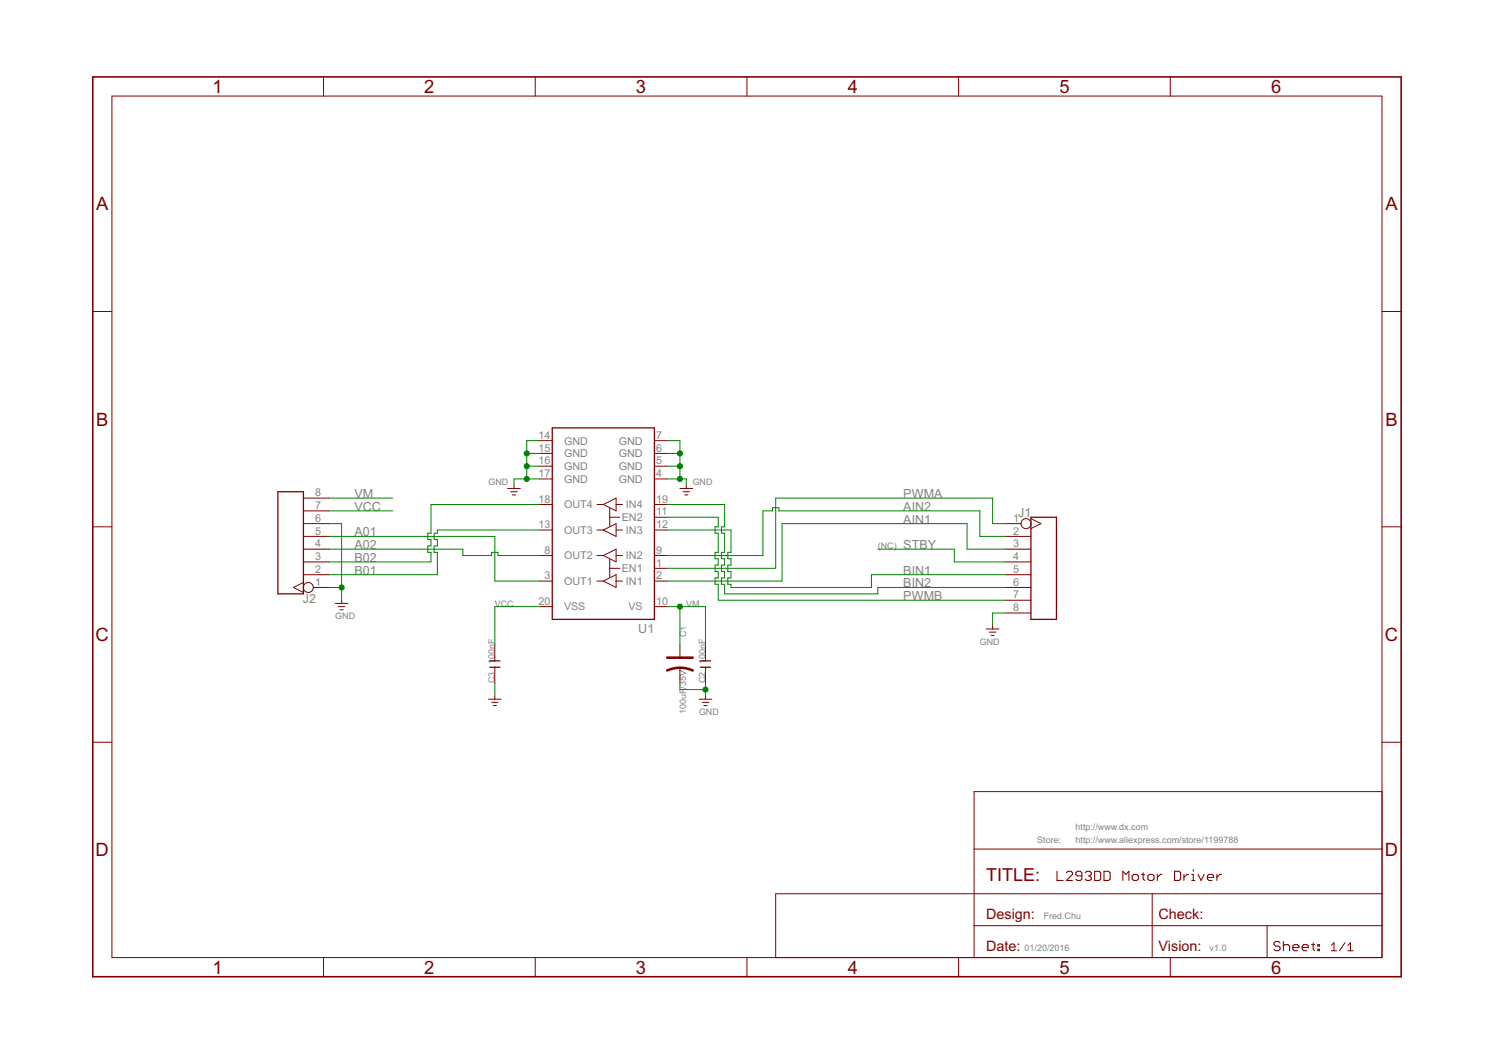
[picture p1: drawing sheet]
<svg xmlns="http://www.w3.org/2000/svg" width="297mm" height="210mm" viewBox="0 0 297 210" stroke-linecap="round" stroke-linejoin="round" font-family="sans-serif">
<g fill="none" stroke="#800000" stroke-width=".2">
<path d="M22.3 19.1h252.7v171.4h-252.7zM64.4 15.3v3.8M106.5 15.3v3.8M148.6 15.3v3.8M190.7 15.3v3.8M232.8 15.3v3.8M18.5 62h3.8M275 62h3.8M60.4 99.1h5M101 97.2h2.5M101.6 97.8h1.3M101.9 98.5h.7"/>
<path d="M102.3 96.6v.6M107.3 95.3h2.6M107.3 92.8h2.6M107.3 90.2h2.6M107.3 87.7h2.6M130.2 95.3h2.5M130.2 92.8h2.5M130.2 90.2h2.5M130.2 87.7h2.5M135.3 97.2h2.5M135.9 97.8h1.3M136.2 98.5h.7"/>
<path d="M136.5 96.6v.6M18.5 104.8h3.8M60.4 106.7h5M60.4 109.3h5M60.4 111.8h5M60.4 114.3h5M60.4 104.2h5M60.4 101.6h5M60.4 115.9l-2 1 2 1M62.3 116.9h3.1M68 119.4v.7M107.3 105.5h2.6"/>
<path d="M107.3 100.4h2.6M107.3 115.6h2.6M107.3 110.5h2.6M118.8 105.5h1.2M118.8 100.4h1.2M118.8 115.6h1.2M118.8 110.5h1.2M120 100.4l2.6-1.3v2.5zM120 105.5l2.6-1.3v2.5zM120 110.5l2.6-1.2v2.5zM120 115.6l2.6-1.3v2.6zM121.3 102.9h2"/>
<path d="M121.3 101.1v3.6M121.3 111.3v3.6M121.3 113.1h2M122.6 105.5h1.2M122.6 100.4h1.2M122.6 115.6h1.2M122.6 110.5h1.2M130.2 105.5h2.5M130.2 100.4h2.5M130.2 102.9h2.5M130.2 115.6h2.5M130.2 110.5h2.5"/>
<path d="M130.2 113.1h2.5M200 106.7h5.1M200 109.3h5.1M200 111.8h5.1M200 114.3h5.1M200 116.9h5.1M200 119.4h5.1M200 104.2h3.1M205.1 103.2l2 1-2 1M275 104.8h3.8M66.7 120.1h2.5M67.3 120.7h1.3"/>
<path d="M67.6 121.3h.7M97.2 139.1h2.5M97.8 139.7h1.3M98.4 128.3v3.2M98.4 132.8v3.1M98.4 138.5v.6M107.3 120.7h2.6M130.2 120.7h2.5M135.3 128.3v2.6M135.3 132.8v3.1M139.1 139.1h2.5M139.7 139.7h1.3"/>
<path d="M140.4 128.3v3.2M140.4 132.8v3.1M140.4 138.5v.6M196.2 125.1h2.6M196.8 125.8h1.3M197.2 126.4h.6M197.5 124.5v.6M200 122h5.1M18.5 147.7h3.8M98.1 140.4h.7M140 140.4h.7M275 157.5h-81.2v33"/>
<path d="M275 147.7h3.8M193.7 177.8h-39.4v12.7M193.8 177.8h81.2M193.8 168.9h81.2M229.2 177.8v12.7M64.4 190.5v3.8M106.5 190.5v3.8M148.6 190.5v3.8M190.7 190.5v3.8M193.8 184.2h81.2M232.8 190.5v3.8M252.1 184.2v6.3"/>
<path d="M264.9 188.1l.5-.5v1.6M264.9 189.2h1M267.6 187.6l-1.1 1.6M268.2 189.2h1M268.2 188.1l.5-.5v1.6"/>
<circle cx="61.3" cy="116.9" r=".99"/>
<circle cx="204.1" cy="104.2" r=".99"/>
</g>
<g fill="none" stroke="#800000" stroke-width=".21">
<path d="M210.3 173.4v1.8h1.2M212.2 173.7l.3-.3h.6l.3 .3v.3l-1.2 1.2h1.2M215.2 174.3h-.9l-.3-.3v-.3l.3-.3h.6l.3 .3v1.2l-.3 .3h-.6l-.3-.3M215.9 173.7l.3-.3h.6l.3 .3v.3l-.3 .3M216.5 174.3h.3M216.8 174.3l.3 .3v.3l-.3 .3h-.6l-.3-.3M217.8 173.4h.9l.3 .3v1.2l-.3 .3h-.9zM219.6 173.4h1l.3 .3v1.2l-.3 .3h-1zM223.4 175.2v-1.8l.6 .6 .6-.6v1.8M225.3 174.3l.3-.3h.6l.3 .3v.6l-.3 .3h-.6l-.3-.3zM227.1 174h.6M227.4 173.7v1.2l.3 .3"/>
<path d="M228.4 174.3l.3-.3h.6l.3 .3v.6l-.3 .3h-.6l-.3-.3zM230.3 174v1.2M231.2 174h-.3l-.6 .6M233.7 173.4h.9l.3 .3v1.2l-.3 .3h-.9zM235.5 174v1.2M236.5 174h-.3l-.7 .6M237.1 175.2h.6M237.1 174h.3v1.2M237.4 173.1v.3M238.4 174l.6 1.2 .6-1.2M240.2 174.6h1.2v-.3l-.3-.3h-.6l-.3 .3v.6l.3 .3h.6M242.1 174v1.2"/>
<path d="M243 174h-.3l-.6 .6M254.7 187.6l-.3-.3h-.6l-.3 .3v.3l.3 .3h.6l.3 .3v.3l-.3 .3h-.6l-.3-.3M255.3 187.3v1.8M255.3 188.2l.4-.3h.5l.4 .3v.9M257.2 188.5h1.2v-.3l-.3-.3h-.6l-.3 .3v.6l.3 .3h.6M259.1 188.5h1.2v-.3l-.3-.3h-.6l-.3 .3v.6l.3 .3h.6M260.9 187.9h.7M261.3 187.6v1.2l.3 .3M262.2 187.9h.3v.3h-.3zM262.2 188.8h.3v.3h-.3z"/>
</g>
<path d="M18.5 15.3h260.3v179h-260.3z" fill="none" stroke="#800000" stroke-width=".32"/>
<path d="M55.3 97.8h5.1v20.4h-5.1zM109.9 85.1h20.3v38.1h-20.3zM205.1 102.9h5.1v20.3h-5.1zM97.4 132.8h2.1M97.4 131.5h2.1M139.3 132.8h2.1M139.3 131.5h2.1" fill="none" stroke="#800000" stroke-width=".25"/>
<path d="M132.7 133.4a6.1 6.1 0 0 1 5.1 0M132.7 130.9h5.1" fill="none" stroke="#800000" stroke-width=".51"/>
<g fill="none" stroke="#008000" stroke-width=".2">
<path d="M65.4 99.1h12.7M104.8 90.2h2.5M104.8 92.8h2.5M107.3 95.3h-5v1.3M107.3 87.7h-2.5v7.6M132.7 87.7h2.6v7.6M132.7 95.3h3.8v1.3M132.7 90.2h2.6M132.7 92.8h2.6M65.4 116.9h2.6M65.4 104.2h2.6v15.2M65.4 106.7h33v8.9h8.9"/>
<path d="M65.4 109.3h26.7v1.2h5.7v-.6h1.3v.6h8.2M65.4 101.6h12.7M107.3 100.4h-21.6v5.7h-.6v1.3h.6v1.2h-.6v1.3h.6v1.9h-20.3M107.3 105.5h-20.3v.6h-.6v1.3h.6v1.2h-.6v1.3h.6v4.4h-21.6M132.7 105.5h12.7v4.4h-.6v1.3h.6v1.2h-.6v1.3h.6v1.3h-.6v1.2h.6v.7h28v-2.6h26.6M132.7 100.4h11.5v4.4h-.7v1.3h.7v3.8h-.7v1.3h.7v1.2h-.7v1.3h.7v1.3h-.7v1.2h.7v2h30.4v-1.3h25.4M132.7 102.9h10.2v1.9h-.6v1.3h.6v3.8h-.6v1.3h.6v1.2h-.6v1.3h.6v1.3h-.6v1.2h.6v3.2h57.1M174.6 109.3h15.3v2.5h10.1M200 109.3h-7.6v-5.1h-36.8v11.4h-22.9M200 104.2h-2.5v-5.1h-43.2v14h-21.6M200 106.7h-5.1v-5.1h-39.9v-.6h-1.3v.6h-1.9v8.9h-19.1M98.4 135.9v2.6"/>
<path d="M107.3 120.7h-8.9v7.6M132.7 120.7h7.7v7.6M135.3 120.7v7.6M135.3 135.9v1.3h5.1M140.4 135.9v2.6M200 122h-2.5v2.5"/>
</g>
<g fill="#008000" stroke="#008000" stroke-width=".2">
<circle cx="68" cy="116.9" r=".51"/>
<circle cx="140.4" cy="137.2" r=".51"/>
<circle cx="104.8" cy="90.2" r=".51"/>
<circle cx="104.8" cy="92.8" r=".51"/>
<circle cx="104.8" cy="95.3" r=".51"/>
<circle cx="135.3" cy="90.2" r=".51"/>
<circle cx="135.3" cy="92.8" r=".51"/>
<circle cx="135.3" cy="95.3" r=".51"/>
<circle cx="135.3" cy="120.7" r=".51"/>
</g>
<g font-size="4.1" fill="#800000">
<text x="42.3" y="18.5">1</text>
<text x="84.4" y="18.5">2</text>
<text x="126.5" y="18.5">3</text>
<text x="168.6" y="18.5">4</text>
<text x="210.8" y="18.5">5</text>
<text x="252.9" y="18.5">6</text>
<text x="19.1" y="41.8">A</text>
<text x="275.6" y="41.8">A</text>
<text x="19.1" y="84.7">B</text>
<text x="275.6" y="84.7">B</text>
<text x="19" y="127.5">C</text>
<text x="275.5" y="127.5">C</text>
<text x="19" y="170.4">D</text>
<text x="275.5" y="170.4">D</text>
<text x="42.3" y="193.7">1</text>
<text x="84.4" y="193.7">2</text>
<text x="126.5" y="193.7">3</text>
<text x="168.6" y="193.7">4</text>
<text x="210.8" y="193.7">5</text>
<text x="252.9" y="193.7">6</text>
</g>
<text font-size="4" fill="#800000" x="196.2" y="175.3">TITLE:</text>
<g font-size="3.2" fill="#800000">
<text x="196.2" y="182.9">Design:</text>
<text x="230.5" y="182.9">Check:</text>
<text x="196.2" y="189.3">Date:</text>
<text x="230.5" y="189.3">Vision:</text>
</g>
<g font-size="2.8" fill="#808080">
<text x="70.5" y="99.1">VM</text>
<text x="70.5" y="101.6">VCC</text>
<text x="179.7" y="99.1">PWMA</text>
<text x="179.7" y="101.6">AIN2</text>
<text x="70.5" y="106.7">A01</text>
<text x="179.7" y="104.2">AIN1</text>
<text x="202.6" y="102.9">J1</text>
<text x="70.5" y="109.3">A02</text>
<text x="70.5" y="111.8">B02</text>
<text x="179.7" y="109.3">STBY</text>
<text x="60.3" y="119.9">J2</text>
<text x="70.5" y="114.3">B01</text>
<text x="179.7" y="114.3">BIN1</text>
<text x="179.7" y="116.9">BIN2</text>
<text x="179.7" y="119.4">PWMB</text>
<text x="127" y="126">U1</text>
</g>
<g font-size="2.4" fill="#808080">
<text x="107.2" y="87.3">14</text>
<text x="107.2" y="89.9">15</text>
<text x="112.2" y="88.4">GND</text>
<text x="123.1" y="88.4">GND</text>
<text x="130.6" y="89.9">6</text>
<text x="130.6" y="87.3">7</text>
<text x="107.2" y="92.4">16</text>
<text x="107.2" y="94.9">17</text>
<text x="112.2" y="91">GND</text>
<text x="112.2" y="93.5">GND</text>
<text x="123.1" y="93.5">GND</text>
<text x="123.1" y="91">GND</text>
<text x="130.6" y="94.9">4</text>
<text x="130.6" y="92.4">5</text>
<text x="62.7" y="101.3">7</text>
<text x="62.7" y="98.8">8</text>
<text x="107.2" y="100">18</text>
<text x="112.2" y="101.1">OUT4</text>
<text x="112.2" y="96.1">GND</text>
<text x="123.1" y="96.1">GND</text>
<text x="124.5" y="101.1">IN4</text>
<text x="130.6" y="100">19</text>
<text x="62.7" y="106.4">5</text>
<text x="62.7" y="103.8">6</text>
<text x="107.2" y="105.1">13</text>
<text x="112.2" y="106.2">OUT3</text>
<text x="123.7" y="103.7">EN2</text>
<text x="124.5" y="106.2">IN3</text>
<text x="130.6" y="105.1">12</text>
<text x="130.6" y="102.6">11</text>
<text x="201.6" y="106.4">2</text>
<text x="201.6" y="103.8">1</text>
<text x="62.7" y="114">2</text>
<text x="62.7" y="111.4">3</text>
<text x="62.7" y="108.9">4</text>
<text x="108.3" y="110.2">8</text>
<text x="112.2" y="111.3">OUT2</text>
<text x="123.7" y="113.8">EN1</text>
<text x="124.5" y="111.3">IN2</text>
<text x="130.6" y="112.7">1</text>
<text x="130.6" y="110.2">9</text>
<text x="201.6" y="108.9">3</text>
<text x="201.6" y="111.4">4</text>
<text x="201.6" y="114">5</text>
<text x="62.7" y="116.5">1</text>
<text x="108.3" y="115.3">3</text>
<text x="112.2" y="116.4">OUT1</text>
<text x="124.5" y="116.4">IN1</text>
<text x="130.6" y="115.3">2</text>
<text x="201.6" y="116.5">6</text>
<text x="201.6" y="119.1">7</text>
<text x="107.2" y="120.3">20</text>
<text x="112.2" y="121.5">VSS</text>
<text x="125" y="121.5">VS</text>
<text x="130.6" y="120.3">10</text>
<text x="201.6" y="121.6">8</text>
</g>
<g font-size="2" fill="#808080">
<text x="97.2" y="96.6">GND</text>
<text x="137.8" y="96.6">GND</text>
<text x="174.6" y="109.3">(NC)</text>
<text x="66.7" y="123.2">GND</text>
<text x="98.5" y="120.7">VCC</text>
<text x="136.5" y="120.7">VM</text>
<text x="136.5" y="126.8" transform="rotate(-90 136.5 126.8)">C1</text>
<text x="195" y="128.3">GND</text>
<text x="98.5" y="135.9" transform="rotate(-90 98.5 135.9)">C3</text>
<text x="98.5" y="132.1" transform="rotate(-90 98.5 132.1)">100nF</text>
<text x="136.5" y="137" transform="rotate(-90 136.5 137)">/35V</text>
<text x="140.4" y="135.9" transform="rotate(-90 140.4 135.9)">C2</text>
<text x="140.4" y="132.1" transform="rotate(-90 140.4 132.1)">100nF</text>
<text x="136.5" y="142.1" transform="rotate(-90 136.5 142.1)">100uF</text>
<text x="139.1" y="142.3">GND</text>
<text x="206.4" y="167.7">Store:</text>
<text x="214" y="167.7">http://www.aliexpress.com/store/1199788</text>
<text x="214" y="165.1">http://www.dx.com</text>
<text x="207.7" y="182.9">Fred.Chu</text>
<text x="203.8" y="189.3">01/20/2016</text>
<text x="240.7" y="189.3">v1.0</text>
</g>
</svg>
